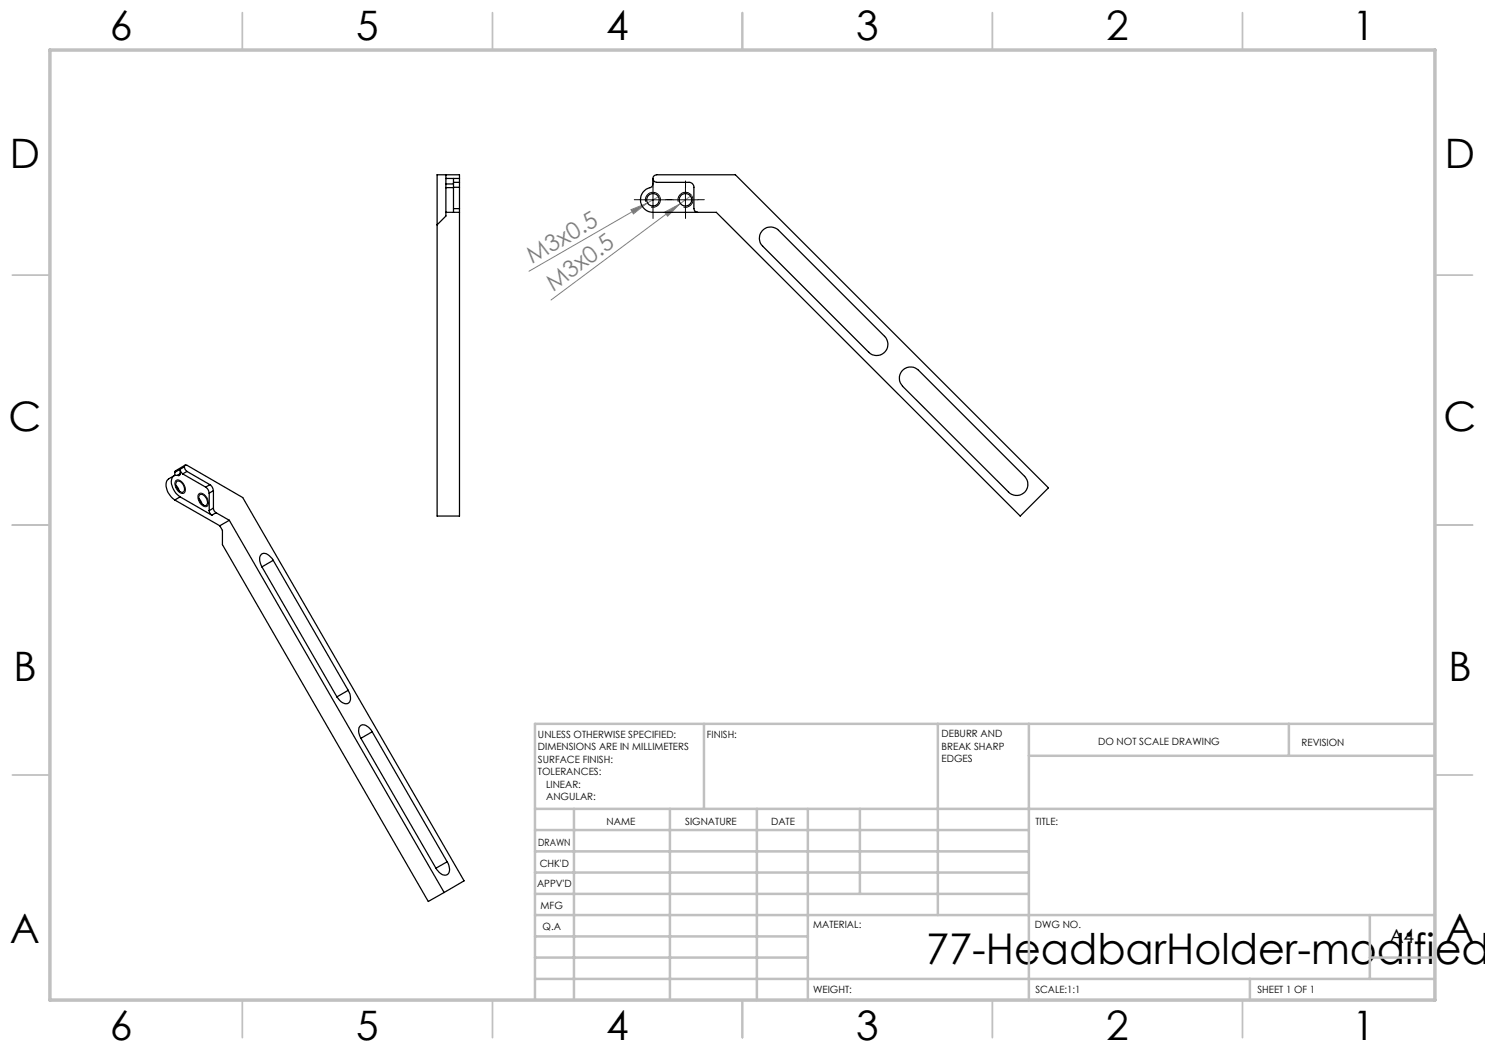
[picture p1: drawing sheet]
<svg xmlns="http://www.w3.org/2000/svg" width="297mm" height="210mm" viewBox="0 0 297 210" stroke-linecap="round" stroke-linejoin="round" font-family="sans-serif">
<path d="M131.9 39.2l-2.6 1.5M138.3 39.1l-2.4 1.7M126.2 41.9l3.1-1.2-2.6 2.1zM129.3 40.7l-23.5 13.5M132.9 42.4l3-1.6-2.4 2.4zM135.9 40.8l-25.7 19.2" fill="none" stroke="#808080" stroke-width=".2"/>
<path d="M128.1 40h5M130.6 37.5v5M134.6 40h5M137.1 37.5v5M129.2 40.3a1.5 1.5 0 0 1 1.3-1.8 1.5 1.5 0 0 1 1.6 1.6 1.5 1.5 0 0 1-1.9 1.3M135.6 40.3a1.5 1.5 0 0 1 1.4-1.8 1.5 1.5 0 0 1 1.6 1.6 1.5 1.5 0 0 1-1.9 1.3M35.1 96.2a1.13 1.13 0 0 1 1.7 .7l.2 .7a.78 .78 0 0 1-.3 1.1 .78 .78 0 0 1-1-.4l-.6-.9-.1-.6zM39.8 98.8a1.46 1.46 0 0 1 1.8 1.4 .74 .74 0 0 1-.2 1.1 .74 .74 0 0 1-1-.3 1.8 1.8 0 0 1-.6-2.2z" fill="none" stroke="#000" stroke-width=".2"/>
<g fill="none" stroke="#c0c0c0" stroke-width=".35">
<path d="M48.5 2.5v7.5M98.5 2.5v7.5M148.5 2.5v7.5M198.5 2.5v7.5M248.5 2.5v7.5M2.5 55h7.5M287 55h7.5M2.5 105h7.5M287 105h7.5M2.5 155h7.5M287 155h7.5M48.5 200v7.5"/>
<path d="M98.5 200v7.5M148.5 200v7.5M198.5 200v7.5M248.5 200v7.5"/>
</g>
<g fill="none" stroke="#c0c0c0" stroke-width=".5">
<path d="M140.8 144.8v17M187.6 144.8v38.2M205.8 144.8v55.2M205.8 151.2h81.2M257.8 144.8v6.4M287 144.8h-180v55.2M107 161.8h180M107 178.8h98.8M107 174.5h98.8M107 170.3h98.8M107 166h98.8M114.8 161.8v38.2"/>
<path d="M134 161.8v38.2M151.4 161.8v38.2M161.6 161.8v38.2M172 161.8v17M107 195.8h180M107 191.5h54.6M107 187.3h54.6M107 183h180M250 195.8v4.2M274 191.5h13M274 183v12.8"/>
</g>
<path d="M10 10h277v190h-277z" fill="none" stroke="#c0c0c0" stroke-width=".7"/>
<path d="M128.1 39.9h-1.2M130.6 37.4v-1.2M133.1 39.9h1.3M134.6 39.9h-1.2M137.1 37.4v-1.2M139.6 39.9h1.3M130.6 42.4v1.3M137.1 42.4v1.3" fill="none" stroke="#000" stroke-width=".2" stroke-dasharray="15.2 1.3 1.3 1.3"/>
<g fill="#808080">
<path d="M126.2 41.9l3.1-1.2-2.6 2.1z"/>
<path d="M132.9 42.4l3-1.6-2.4 2.4z"/>
</g>
<g fill="none" stroke="#000" stroke-width=".25">
<path d="M89.2 37.5v5M89.2 36.8v.7M89.2 35v.7M89.2 37.5h1.5M89.2 36.8h1.5M89.2 35.7h2.7M89.2 35.7v1.1M90.7 37.5v5M90.7 36.8v.7M90.7 36.5h1.2M90.7 35.7v1.1M90.7 37.5h1.2"/>
<path d="M91.9 35.7v-.7h-4.5v68.2h4.5v-60.7M91.9 35.7v.8M91.9 36.5v1M91.9 37.5v4.2M130.6 35.7a.78 .78 0 0 0 .7 .8h6.5a.96 .96 0 0 1 1 1v4.2a.72 .72 0 0 0 .7 .8M130.8 35.2l.5-.2h15.8l62.6 62.6-5.7 5.6-60.7-60.7h-12.7a2.54 2.54 0 0 1-2.5-2.4 2.54 2.54 0 0 1 2.1-2.7l.4-.4v-1.4zM89.2 42.5h2.7M89.2 42.5v.7l-1.8 1.8M90.7 41.7h1.2M91.9 41.7v.8M152.4 46.2a2.26 2.26 0 0 1 3.3-.1l21.2 21.2a2.25 2.25 0 0 1 0 3.1 2.25 2.25 0 0 1-3.2 0l-21.2-21.2a2.22 2.22 0 0 1-.1-3zM180.4 74.2a2.23 2.23 0 0 1 3.3-.2l21.2 21.3a2.25 2.25 0 0 1 0 3.2 2.25 2.25 0 0 1-3.2-.1l-21.2-21.2a2.33 2.33 0 0 1-.1-3z"/>
<path d="M34.8 95.2l-1.1 .6a2.28 2.28 0 0 0 .2 3.1l1.1 1.1M35 94.5v.6M35.2 97.1l.5 .6 .1 .5M35.3 96.3a1.17 1.17 0 0 1 1.5 1.1l.1 .2a.62 .62 0 0 1-.3 .8 .62 .62 0 0 1-.8-.2 1.56 1.56 0 0 1-.5-1.9zM36 94.7a.29 .29 0 0 1-.1 .3 .29 .29 0 0 1-.3 .1 1.08 1.08 0 0 0-1.3 1.3 4.2 4.2 0 0 0 1.7 3M36 93.9l.2 .5 .3 .4M36 99.4l6.4 3.6M36 93.9v.8M36 99.4l-1 .6M36 93.9l-1 .6M36 94.7l-.5 .4M36.5 94.8l4.6 2.6"/>
<path d="M36.9 93.4l.1 .5 .4 .4M36.9 93.4a.33 .33 0 0 1 .1-.4 .33 .33 0 0 1 .4 .1l11.1 6.4 44.3 76.7-4 2.3M36.9 93.4l-.9 .5M37 93l-1.9 1.2-.1 .3M37.4 94.3l4.6 2.6M37.4 94.3l-.9 .5M39.8 99.7l.5 .7 .1 .5M39.9 98.9a1.31 1.31 0 0 1 1.6 1.4 .62 .62 0 0 1-.3 .8 .62 .62 0 0 1-.8-.2 1.54 1.54 0 0 1-.5-2zM41.1 97.4a1.62 1.62 0 0 1 .7 1.2M41.8 98.6v3.5M42 96.9a1.62 1.62 0 0 1 .7 1.2M42 96.9l-.9 .5"/>
<path d="M42.7 98.1v3.5M42.7 98.1l-.9 .5M35 100l9 5.2M41.8 102.1l.3 .7 .3 .2M42.7 101.6l.1 .6 .4 .3M42.7 101.6l-.9 .5M43.2 102.5l2.7 1.6M43.2 102.5l-.8 .5M44 105.2l.5 .9v2.8l41.2 71.4 3.1-1.8M45.9 104.1l42.9 74.4M45.9 104.1l-1.9 1.1M52.4 113.4l15 26"/>
<path d="M54.6 112.1a2.16 2.16 0 0 0-2.1-1.4 1.64 1.64 0 0 0-.3 2.3l.2 .4M54.6 112.1l15 26M54.6 112.1l-2.2 1.3M69.6 138.1a2.12 2.12 0 0 1 .1 2.5 1.64 1.64 0 0 1-2.1-.9l-.2-.3M69.6 138.1l-2.2 1.3M72.2 147.7l14.9 25.9a2.01 2.01 0 0 0 2.4 1.3 1.97 1.97 0 0 0-.1-2.5M74.4 146.4a2.16 2.16 0 0 0-2.1-1.4 1.74 1.74 0 0 0-.3 2.3l.2 .4M74.4 146.4l15 26M74.4 146.4l-2.2 1.3M89.4 172.4l-2.2 1.2"/>
<circle cx="130.6" cy="39.9" r="1.25"/>
<circle cx="137.1" cy="40" r="1.24"/>
</g>
<text font-size="8.5" x="185.3" y="192.7">77-HeadbarHolder-modified</text>
<g font-size="8.1">
<text x="22" y="8">6</text>
<text x="71.2" y="8">5</text>
<text x="121.2" y="8">4</text>
<text x="171.3" y="8">3</text>
<text x="221.3" y="8">2</text>
<text x="270.5" y="8">1</text>
<text x="2" y="33.6">D</text>
<text x="289" y="33.6">D</text>
<text x="1.7" y="86.1">C</text>
<text x="288.7" y="86.1">C</text>
<text x="2.7" y="136.1">B</text>
<text x="289.7" y="136.1">B</text>
<text x="2" y="188.6">A</text>
<text x="289" y="188.6">A</text>
<text x="22" y="208">6</text>
<text x="71.2" y="208">5</text>
<text x="121.2" y="208">4</text>
<text x="171.3" y="208">3</text>
<text x="221.3" y="208">2</text>
<text x="270.5" y="208">1</text>
</g>
<g font-size="4.7" fill="#808080">
<text x="106.5" y="52.7" transform="rotate(-30 106.5 52.7)">M3x0.5</text>
<text x="110.7" y="58.4" transform="rotate(-37 110.7 58.4)">M3x0.5</text>
</g>
<text font-size="3.9" x="277.9" y="188.5">A4</text>
<g font-size="2">
<text x="107.6" y="147.6">UNLESS OTHERWISE SPECIFIED:</text>
<text x="141.4" y="147.6">FINISH:</text>
<text x="188.3" y="147.5">DEBURR AND</text>
<text x="188.3" y="150">BREAK SHARP</text>
<text x="219.6" y="149">DO NOT SCALE DRAWING</text>
<text x="260.3" y="149.2">REVISION</text>
<text x="107.6" y="150.1">DIMENSIONS ARE IN MILLIMETERS</text>
<text x="107.6" y="152.6">SURFACE FINISH:</text>
<text x="107.6" y="155.1">TOLERANCES:</text>
<text x="188.3" y="152.5">EDGES</text>
<text x="109.2" y="157.6">LINEAR:</text>
<text x="109.2" y="160.1">ANGULAR:</text>
<text x="121.3" y="165">NAME</text>
<text x="137" y="164.9">SIGNATURE</text>
<text x="154.2" y="164.9">DATE</text>
<text x="207.1" y="164.9">TITLE:</text>
<text x="107.6" y="169.1">DRAWN</text>
<text x="107.9" y="173.3">CHK'D</text>
<text x="107.4" y="177.4">APPV'D</text>
<text x="108.1" y="181.8">MFG</text>
<text x="108.5" y="186">Q.A</text>
<text x="162.6" y="185.5">MATERIAL:</text>
<text x="207" y="185.5">DWG NO.</text>
<text x="162.6" y="198.5">WEIGHT:</text>
<text x="207.1" y="198.6">SCALE:1:1</text>
<text x="251.5" y="198.6">SHEET 1 OF 1</text>
</g>
</svg>
